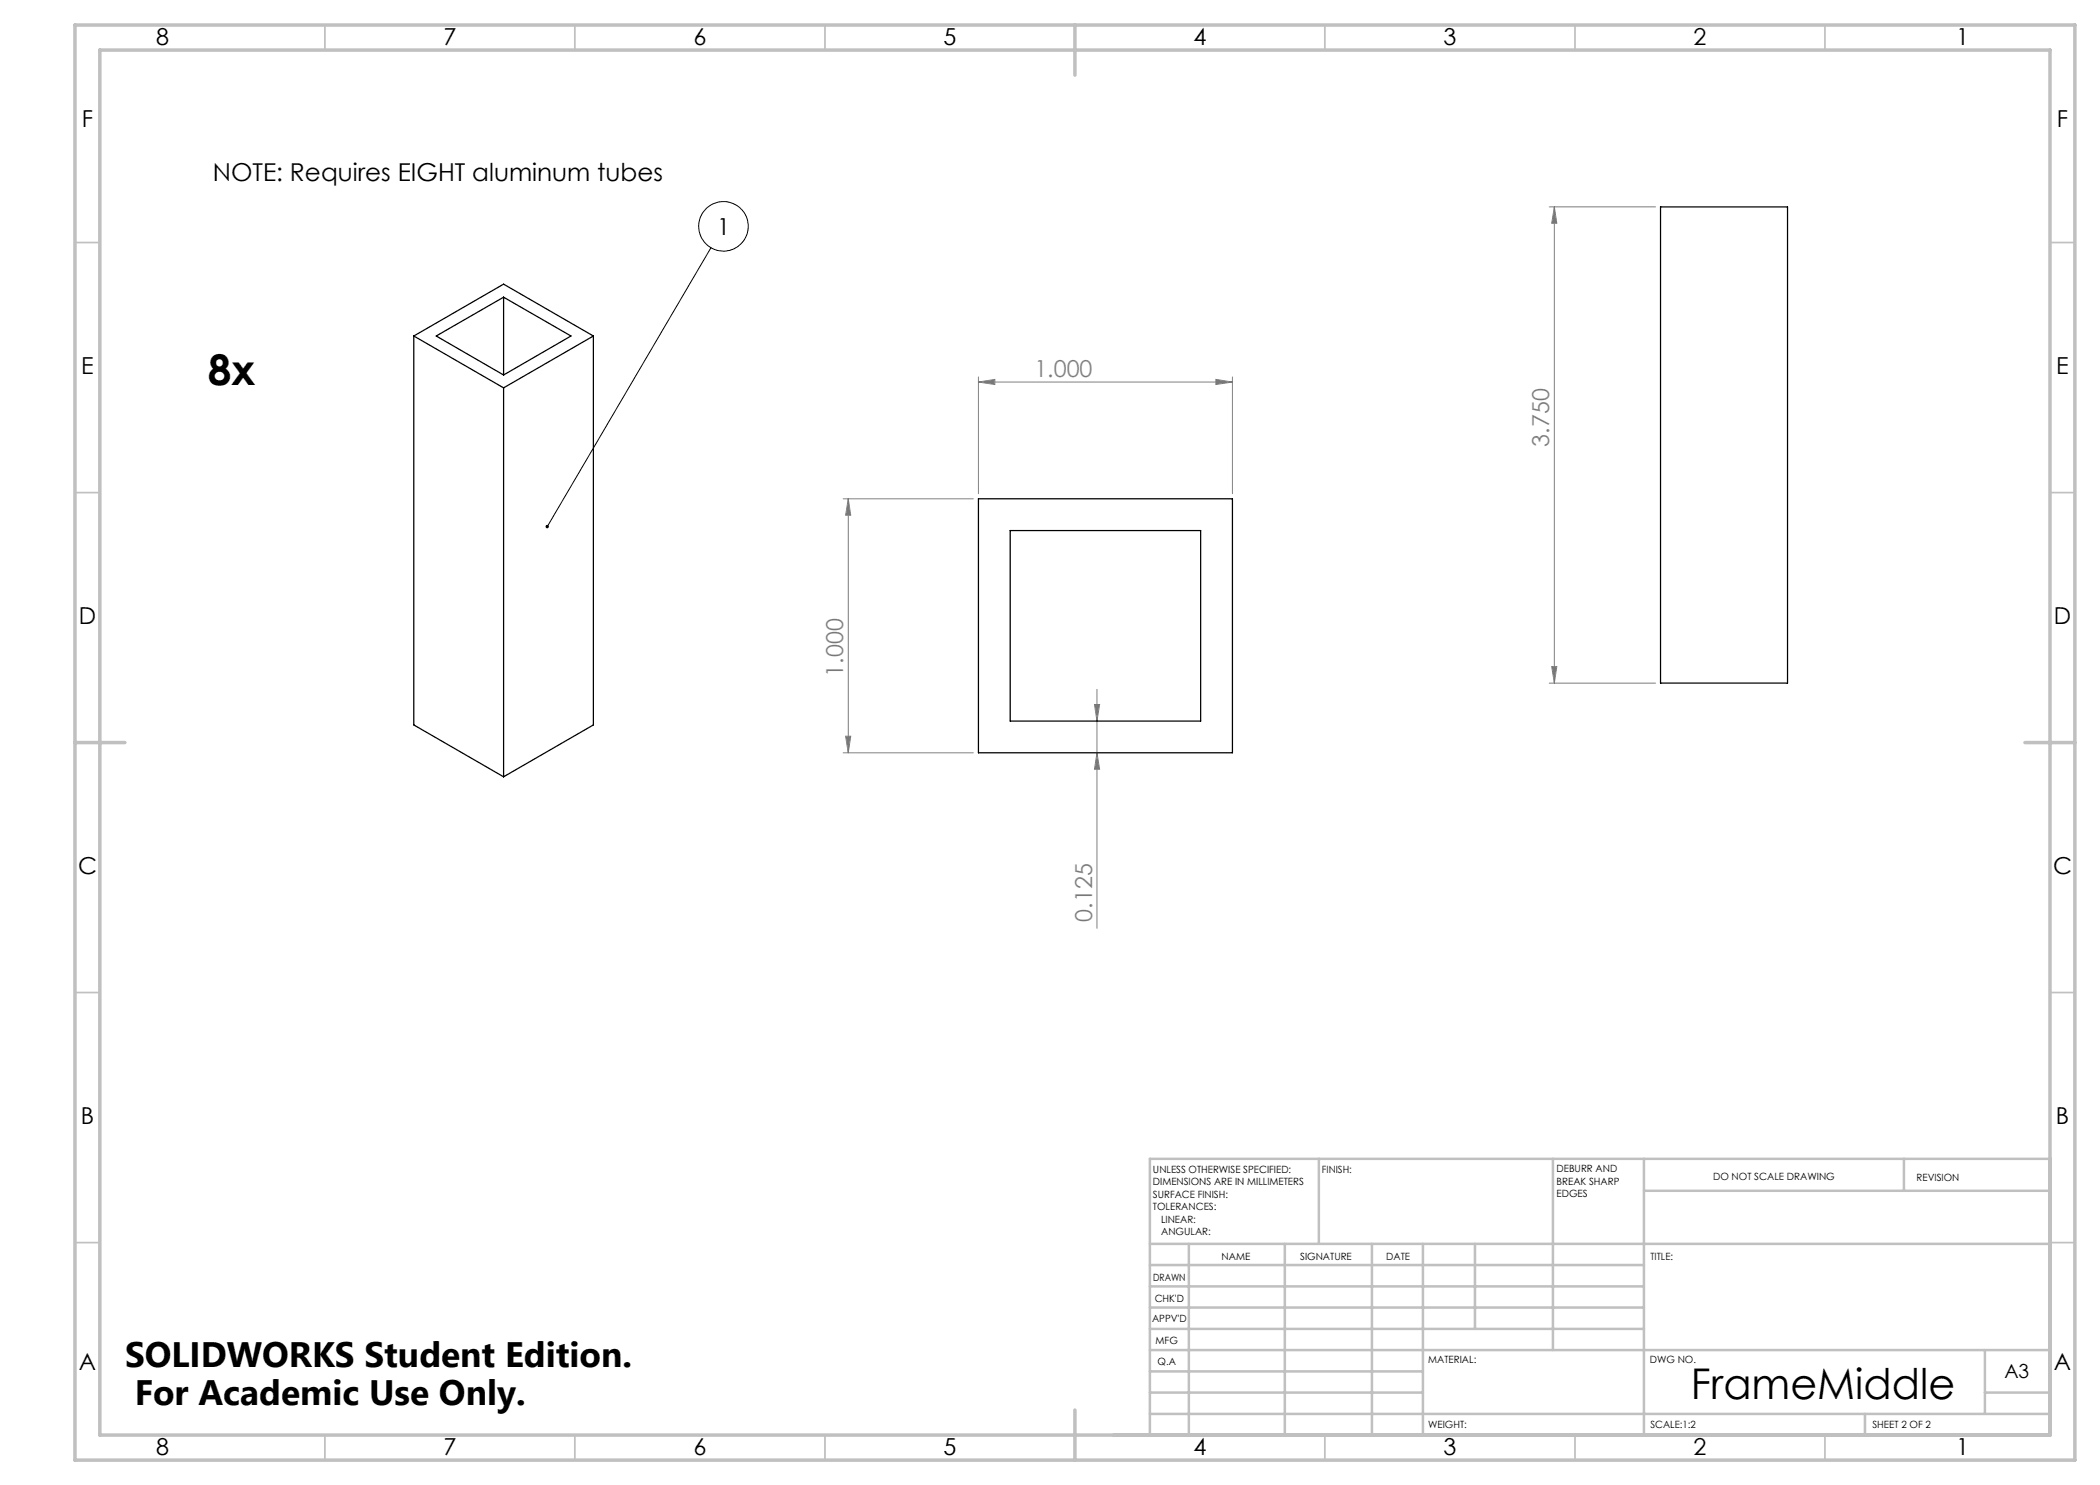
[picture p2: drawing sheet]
<svg xmlns="http://www.w3.org/2000/svg" width="420mm" height="297mm" viewBox="0 0 420 297" stroke-linecap="round" stroke-linejoin="round" font-family="sans-serif">
<g fill="none" stroke="#000" stroke-width=".2">
<path d="M142.2 49.5l-32.7 55.8"/>
<circle cx="144.7" cy="45.3" r="5"/>
</g>
<g fill="none" stroke="#808080" stroke-width=".2">
<path d="M309.8 41.4h21.3M310.9 41.4v95.2M310.9 41.4l.5 3.3h-1.1zM195.7 76.4l3.3-.5v1zM195.7 75.4v23.3M195.7 76.4h50.8M243.2 75.9l3.3 .5-3.3 .5zM246.5 75.4v23.3M168.6 99.8h26.1M169.7 99.8l.4 3.2h-1zM169.7 99.8v50.8M219.4 137.9v47.8"/>
<path d="M309.8 136.6h21.3M310.3 133.3h1.1l-.5 3.3zM168.6 150.6h26.1M169.1 147.2h1l-.4 3.4zM218.9 140.9h1l-.5 3.3zM219.4 150.6l.5 3.2h-1z"/>
</g>
<g fill="none" stroke="#c0c0c0" stroke-width=".35">
<path d="M65 5v5M115 5v5M165 5v5M265 5v5M315 5v5M365 5v5M15 48.5h5M410 48.5h5M15 98.5h5M410 98.5h5M15 198.5h5M410 198.5h5"/>
<path d="M15 248.5h5M410 248.5h5M65 287v5M115 287v5M165 287v5M265 287v5M315 287v5M365 287v5"/>
</g>
<g fill="none" stroke="#c0c0c0" stroke-width=".5">
<path d="M263.8 231.8v17M310.6 231.8v38.2M328.8 231.8v55.2M328.8 238.2h81.2M380.8 231.8v6.4M410 231.8h-180v55.2M230 248.8h180M230 257.3h98.8M230 253h98.8M237.8 248.8v38.2M257 248.8v38.2M274.4 248.8v38.2"/>
<path d="M284.6 248.8v38.2M295 248.8v17M230 265.8h98.8M230 261.5h98.8M230 278.5h54.6M230 274.3h54.6M230 270h180M397 278.5h13M397 270v12.8M230 282.8h180M373 282.8v4.2"/>
</g>
<path d="M15 5h400v287h-400zM20 10h390v277h-390zM215 5v10M15 148.5h10M405 148.5h10M215 282v10" fill="none" stroke="#c0c0c0" stroke-width=".7"/>
<path d="M109.3 105a.34 .34 0 0 1 .5 .3 .34 .34 0 0 1-.5 .3l.2-.3-.2 .3a.36 .36 0 0 1 0-.6z" fill="#000"/>
<g fill="#808080">
<path d="M243.2 75.9l3.3 .5-3.3 .5zM195.7 76.4l3.3-.5v1z"/>
<path d="M310.3 133.3h1.1l-.5 3.3zM310.9 41.4l.5 3.3h-1.1z"/>
<path d="M218.9 140.9h1l-.5 3.3zM219.4 150.6l.5 3.2h-1zM169.7 99.8l.4 3.2h-1zM169.1 147.2h1l-.4 3.4z"/>
</g>
<path d="M100.7 59.4v15.6M100.7 59.4l-13.5 7.8 13.5 7.8M100.7 59.4l13.5 7.8-13.5 7.8M332.1 41.4h25.4v95.2h-25.4zM82.8 67.2l17.9-10.4 18 10.4M82.8 67.2l17.9 10.4M82.8 67.2v77.8l17.9 10.4M100.7 77.6v77.8M118.7 67.2v77.8l-18 10.4M118.7 67.2l-18 10.4M195.7 99.8h50.8v50.8h-50.8zM202 106.1h38.1v38.1h-38.1z" fill="none" stroke="#000" stroke-width=".25"/>
<g font-size="8.5">
<text x="41.6" y="76.9">8x</text>
<text x="338.2" y="279.7">FrameMiddle</text>
</g>
<g font-size="7.1">
<text x="25" y="273.3">SOLIDWORKS Student Edition.</text>
<text x="26.9" y="281">For Academic Use Only.</text>
</g>
<text font-size="4.9" x="42.6" y="36.2">NOTE: Requires EIGHT aluminum tubes</text>
<g font-size="4.7">
<text x="31.2" y="9">8</text>
<text x="88.7" y="9">7</text>
<text x="138.7" y="9">6</text>
<text x="188.7" y="9">5</text>
<text x="238.7" y="9">4</text>
<text x="288.7" y="9">3</text>
<text x="338.7" y="9">2</text>
<text x="391.2" y="9">1</text>
<text x="16.4" y="25.5">F</text>
<text x="411.4" y="25.5">F</text>
<text x="143.4" y="47">1</text>
<text x="16.3" y="74.7">E</text>
<text x="411.2" y="74.7">E</text>
<text x="15.8" y="124.7">D</text>
<text x="410.8" y="124.7">D</text>
<text x="15.6" y="174.7">C</text>
<text x="410.6" y="174.7">C</text>
<text x="16.2" y="224.7">B</text>
<text x="411.2" y="224.7">B</text>
<text x="15.8" y="274">A</text>
<text x="410.8" y="274">A</text>
<text x="31.2" y="291">8</text>
<text x="88.7" y="291">7</text>
<text x="138.7" y="291">6</text>
<text x="188.7" y="291">5</text>
<text x="238.7" y="291">4</text>
<text x="288.7" y="291">3</text>
<text x="338.7" y="291">2</text>
<text x="391.2" y="291">1</text>
</g>
<g font-size="4.7" fill="#808080">
<text x="206.9" y="75.4">1.000</text>
<text x="309.9" y="89.3" transform="rotate(-90 309.9 89.3)">3.750</text>
<text x="168.6" y="135.3" transform="rotate(-90 168.6 135.3)">1.000</text>
<text x="218.4" y="184.4" transform="rotate(-90 218.4 184.4)">0.125</text>
</g>
<text font-size="3.9" x="400.9" y="275.5">A3</text>
<g font-size="2">
<text x="230.6" y="234.6">UNLESS OTHERWISE SPECIFIED:</text>
<text x="230.6" y="237.1">DIMENSIONS ARE IN MILLIMETERS</text>
<text x="230.6" y="239.6">SURFACE FINISH:</text>
<text x="264.4" y="234.6">FINISH:</text>
<text x="311.3" y="234.5">DEBURR AND</text>
<text x="311.3" y="237">BREAK SHARP</text>
<text x="311.3" y="239.5">EDGES</text>
<text x="342.6" y="236">DO NOT SCALE DRAWING</text>
<text x="383.3" y="236.2">REVISION</text>
<text x="230.6" y="242.1">TOLERANCES:</text>
<text x="232.2" y="244.6">LINEAR:</text>
<text x="232.2" y="247.1">ANGULAR:</text>
<text x="244.3" y="252">NAME</text>
<text x="260" y="251.9">SIGNATURE</text>
<text x="277.2" y="251.9">DATE</text>
<text x="330.1" y="251.9">TITLE:</text>
<text x="230.6" y="256.1">DRAWN</text>
<text x="230.9" y="260.3">CHK'D</text>
<text x="230.4" y="264.4">APPV'D</text>
<text x="231.1" y="268.8">MFG</text>
<text x="231.5" y="273">Q.A</text>
<text x="285.6" y="272.5">MATERIAL:</text>
<text x="330" y="272.5">DWG NO.</text>
<text x="285.6" y="285.5">WEIGHT:</text>
<text x="330.1" y="285.6">SCALE:1:2</text>
<text x="374.5" y="285.6">SHEET 2 OF 2</text>
</g>
</svg>
